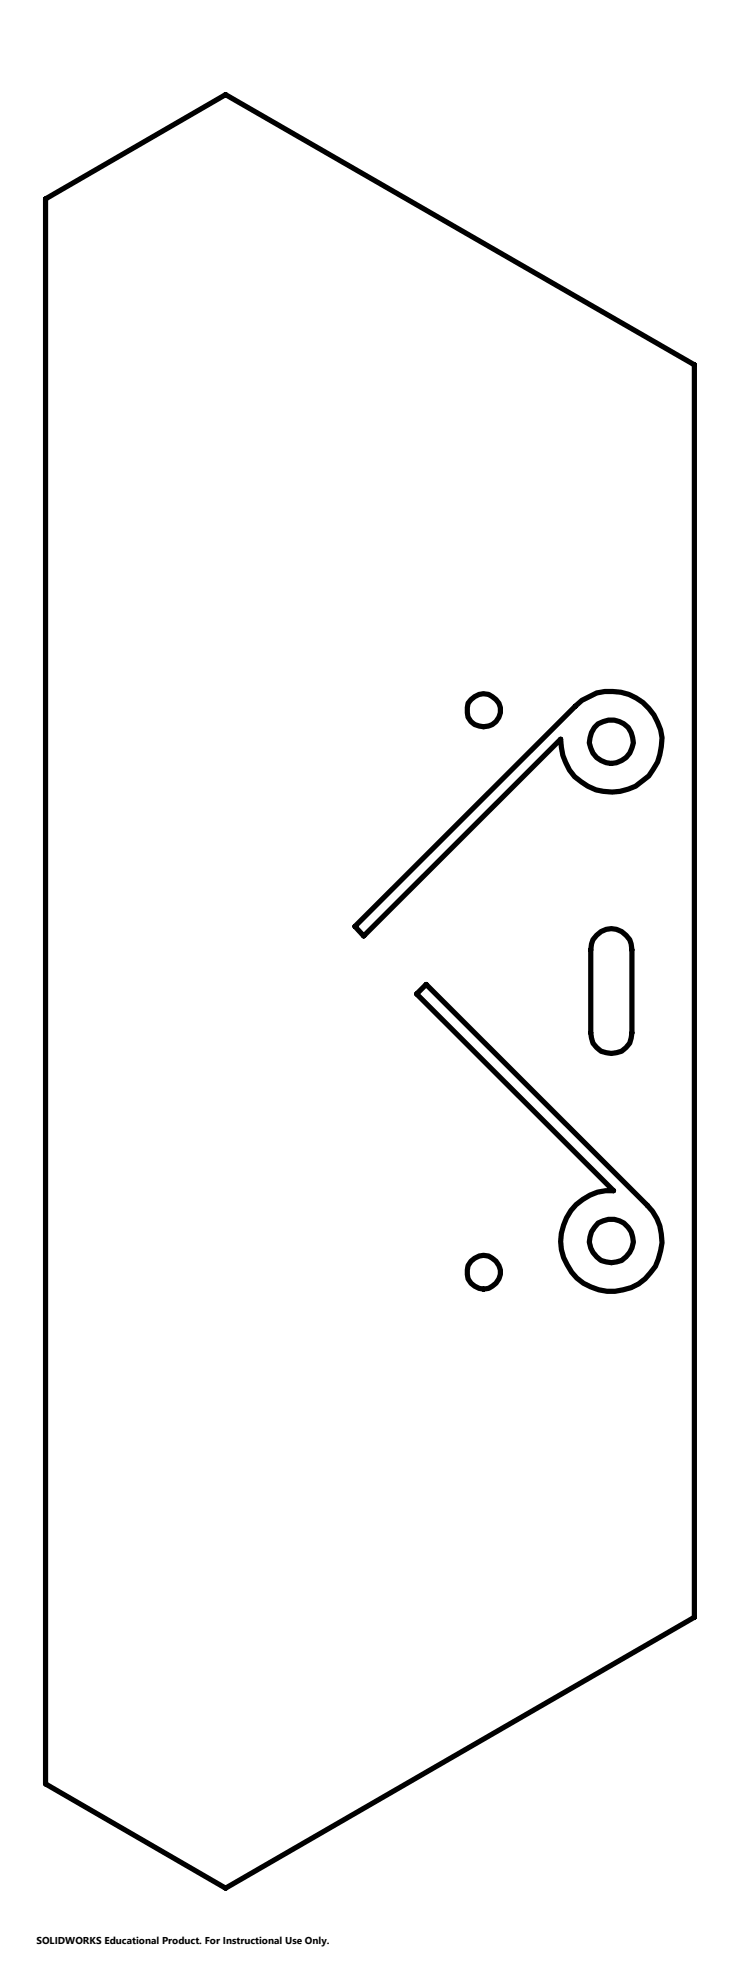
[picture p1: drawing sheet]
<svg xmlns="http://www.w3.org/2000/svg" width="35mm" height="95mm" viewBox="0 0 35 95" stroke-linecap="round" stroke-linejoin="round" font-family="sans-serif">
<g fill="none" stroke="#000" stroke-width=".25">
<path d="M2.2 9.6l8.6-5.1 22.5 13v60.2l-22.5 13-8.6-5zM27.6 33.9a2.43 2.43 0 0 1 3.9 .6 2.43 2.43 0 0 1-1.6 3.5 2.43 2.43 0 0 1-3-2.5l-9.4 9.5-.5-.5zM20.5 47.3l10.6 10.6a2.42 2.42 0 0 1-.5 3.8 2.42 2.42 0 0 1-3.6-1.5 2.42 2.42 0 0 1 2.5-3l-9.5-9.4zM28.6 44.9a.98 .98 0 0 1 1.1-.2 .98 .98 0 0 1 .6 .9v4a.99 .99 0 0 1-.9 1 .99 .99 0 0 1-1-1v-4l.1-.4z"/>
<circle cx="23.2" cy="34.1" r=".8"/>
<circle cx="29.4" cy="35.6" r="1.05"/>
<circle cx="29.3" cy="59.6" r="1.04"/>
<circle cx="23.2" cy="61.1" r=".81"/>
</g>
<text font-size=".5" x="1.7" y="93.4">SOLIDWORKS Educational Product. For Instructional Use Only.</text>
</svg>
